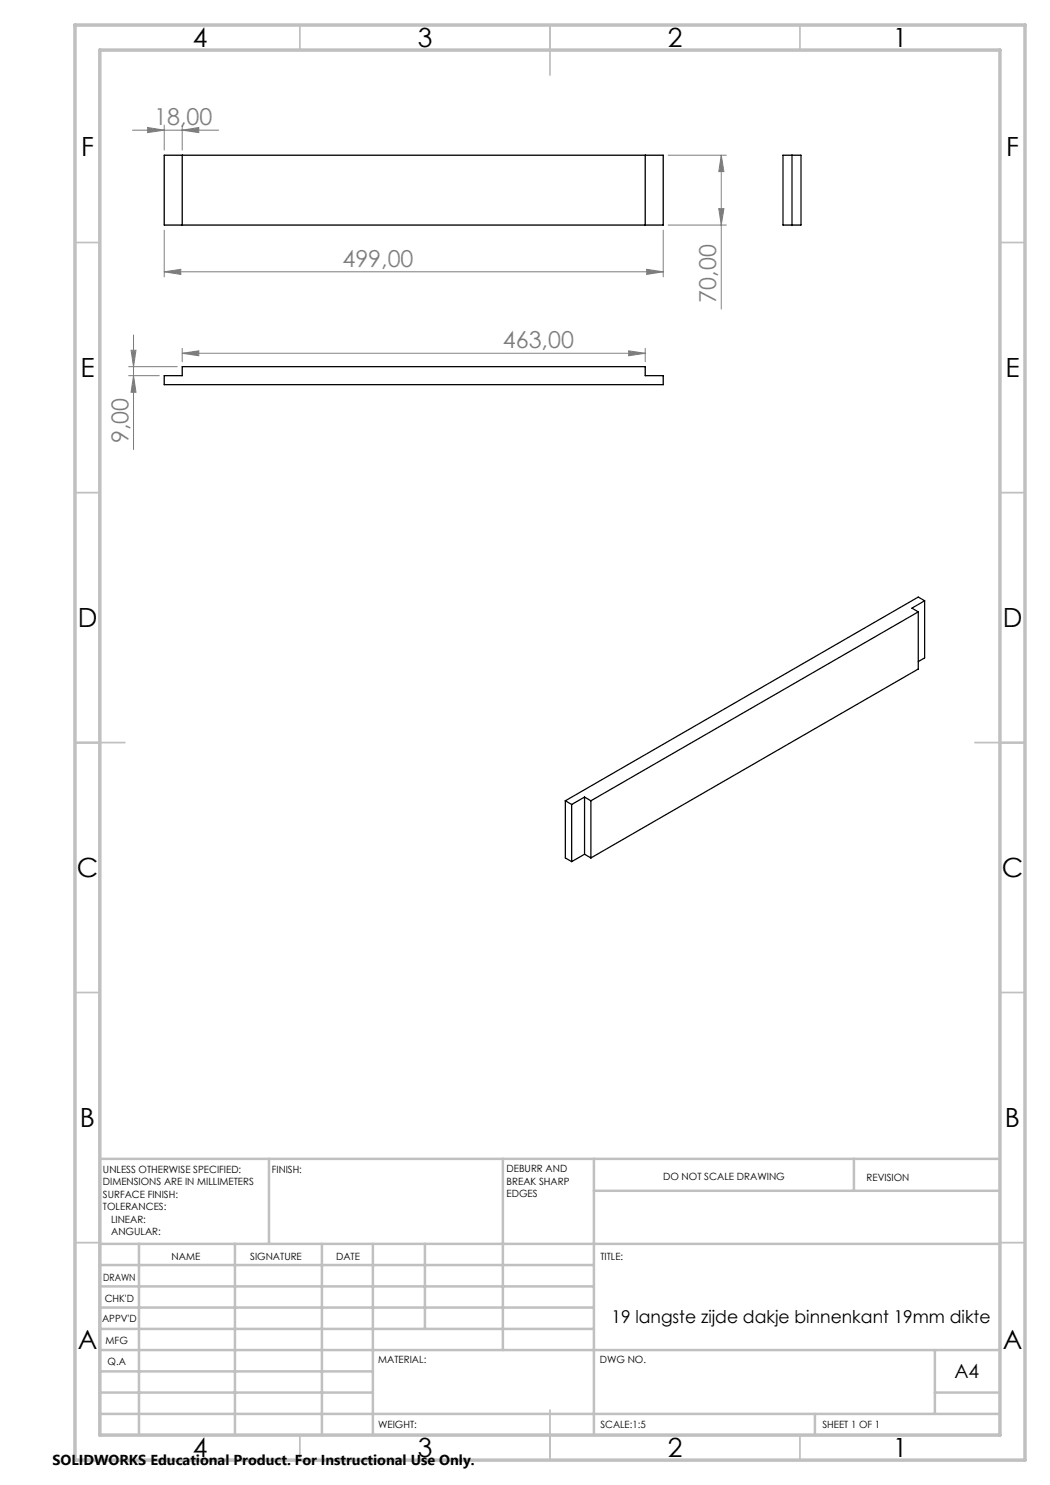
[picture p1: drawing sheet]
<svg xmlns="http://www.w3.org/2000/svg" width="210mm" height="297mm" viewBox="0 0 210 297" stroke-linecap="round" stroke-linejoin="round" font-family="sans-serif">
<g fill="none" stroke="#808080" stroke-width=".2">
<path d="M26.5 26h17.2M29.5 25.5l3.3 .5-3.3 .5zM32.8 25v5M36.4 26l3.4-.5v1zM36.4 25v5M133.6 31h11.7M144.3 31v30.8M144.3 31l.5 3.3h-1zM32.8 54.4l3.4-.5v1zM32.8 46v9.4M32.8 54.4h99.8M129.3 53.9l3.3 .5-3.3 .5z"/>
<path d="M132.6 46v9.4M133.6 45h11.7M143.8 41.7h1l-.5 3.3zM25.7 75.1h6.2M25.7 73.3h9.8M26.2 70.1h1l-.5 3.2zM26.7 75.1l.5 3.4h-1zM26.7 67v22.9M36.4 70.7l3.4-.5v1zM36.4 69.7v2.7M36.4 70.7h92.6M125.7 70.2l3.3 .5-3.3 .5z"/>
<path d="M129 69.7v2.7"/>
</g>
<g fill="none" stroke="#c0c0c0" stroke-width=".35">
<path d="M60 5v5M110 5v10M160 5v5M15 48.5h5M200 48.5h5M15 98.5h5M200 98.5h5M15 148.5h10M195 148.5h10M15 198.5h5M200 198.5h5M15 248.5h5"/>
<path d="M200 248.5h5M60 287v5M110 282v10M160 287v5"/>
</g>
<g fill="none" stroke="#c0c0c0" stroke-width=".5">
<path d="M53.8 231.8v17M100.6 231.8v38.2M118.8 231.8v55.2M118.8 238.2h81.2M170.8 231.8v6.4M200 231.8h-180v55.2M20 248.8h180M20 257.3h98.8M20 253h98.8M27.8 248.8v38.2M47 248.8v38.2M64.4 248.8v38.2"/>
<path d="M74.6 248.8v38.2M85 248.8v17M20 265.8h98.8M20 261.5h98.8M20 278.5h54.6M20 274.3h54.6M20 270h180M187 278.5h13M187 270v12.8M20 282.8h180M163 282.8v4.2"/>
</g>
<path d="M15 5h190v287h-190zM20 10h180v277h-180z" fill="none" stroke="#c0c0c0" stroke-width=".7"/>
<g fill="#808080">
<path d="M32.8 54.4l3.4-.5v1zM129.3 53.9l3.3 .5-3.3 .5zM29.5 25.5l3.3 .5-3.3 .5zM36.4 26l3.4-.5v1zM36.4 70.7l3.4-.5v1zM125.7 70.2l3.3 .5-3.3 .5z"/>
<path d="M143.8 41.7h1l-.5 3.3zM144.3 31l.5 3.3h-1z"/>
<path d="M26.7 75.1l.5 3.4h-1zM26.2 70.1h1l-.5 3.2z"/>
</g>
<g fill="none" stroke="#000" stroke-width=".25">
<path d="M32.8 31h99.8v14h-99.8zM36.4 31v14M129 31v14M156.6 31h3.6v14h-3.6zM158.4 31v14M32.8 75.1h3.6v-1.8h92.6v1.8h3.6v1.8h-99.8zM183.7 122.4l-65.5 37.8M183.7 122.4v11.4l-65.5 37.8M184.9 120.2l-1.2-.8-70.6 40.8M184.9 120.2l-2.5 1.4 1.3 .8M184.9 120.2v11.4l-1.2 .7M116.9 159.4l1.3 .8"/>
<path d="M116.9 159.4l-2.6 1.5M116.9 159.4v11.4M113.1 160.2l1.2 .7M113.1 160.2v11.4l1.2 .7M114.3 160.9v11.4M116.9 170.8l-2.6 1.5M116.9 170.8l1.3 .8M118.2 160.2v11.4"/>
</g>
<g font-size="5.3">
<text x="38.5" y="9.5">4</text>
<text x="83.5" y="9.5">3</text>
<text x="133.6" y="9.5">2</text>
<text x="178.6" y="9.5">1</text>
<text x="16.2" y="31.3">F</text>
<text x="201.2" y="31.3">F</text>
<text x="16.1" y="75.5">E</text>
<text x="201.1" y="75.5">E</text>
<text x="15.5" y="125.5">D</text>
<text x="200.5" y="125.5">D</text>
<text x="15.4" y="175.5">C</text>
<text x="200.4" y="175.5">C</text>
<text x="16" y="225.5">B</text>
<text x="201" y="225.5">B</text>
<text x="15.5" y="269.8">A</text>
<text x="200.5" y="269.8">A</text>
<text x="38.5" y="291.5">4</text>
<text x="83.5" y="291.5">3</text>
<text x="133.6" y="291.5">2</text>
<text x="178.6" y="291.5">1</text>
</g>
<g font-size="4.7" fill="#808080">
<text x="30.8" y="25">18,00</text>
<text x="68.5" y="53.3">499,00</text>
<text x="143.3" y="60.5" transform="rotate(-90 143.3 60.5)">70,00</text>
<text x="100.6" y="69.6">463,00</text>
<text x="25.7" y="88.6" transform="rotate(-90 25.7 88.6)">9,00</text>
</g>
<text font-size="3.9" x="190.9" y="275.5">A4</text>
<text font-size="3.5" x="122.3" y="264.6">19 langste zijde dakje binnenkant 19mm dikte</text>
<text font-size="2.9" x="10.5" y="292.9">SOLIDWORKS Educational Product. For Instructional Use Only.</text>
<g font-size="2">
<text x="20.6" y="234.6">UNLESS OTHERWISE SPECIFIED:</text>
<text x="20.6" y="237.1">DIMENSIONS ARE IN MILLIMETERS</text>
<text x="20.6" y="239.6">SURFACE FINISH:</text>
<text x="54.4" y="234.6">FINISH:</text>
<text x="101.3" y="234.5">DEBURR AND</text>
<text x="101.3" y="237">BREAK SHARP</text>
<text x="101.3" y="239.5">EDGES</text>
<text x="132.6" y="236">DO NOT SCALE DRAWING</text>
<text x="173.3" y="236.2">REVISION</text>
<text x="20.6" y="242.1">TOLERANCES:</text>
<text x="22.2" y="244.6">LINEAR:</text>
<text x="22.2" y="247.1">ANGULAR:</text>
<text x="34.3" y="252">NAME</text>
<text x="50" y="251.9">SIGNATURE</text>
<text x="67.2" y="251.9">DATE</text>
<text x="120.1" y="251.9">TITLE:</text>
<text x="20.6" y="256.1">DRAWN</text>
<text x="20.9" y="260.3">CHK'D</text>
<text x="20.4" y="264.4">APPV'D</text>
<text x="21.1" y="268.8">MFG</text>
<text x="21.5" y="273">Q.A</text>
<text x="75.6" y="272.5">MATERIAL:</text>
<text x="120" y="272.5">DWG NO.</text>
<text x="75.6" y="285.5">WEIGHT:</text>
<text x="120.1" y="285.6">SCALE:1:5</text>
<text x="164.5" y="285.6">SHEET 1 OF 1</text>
</g>
</svg>
